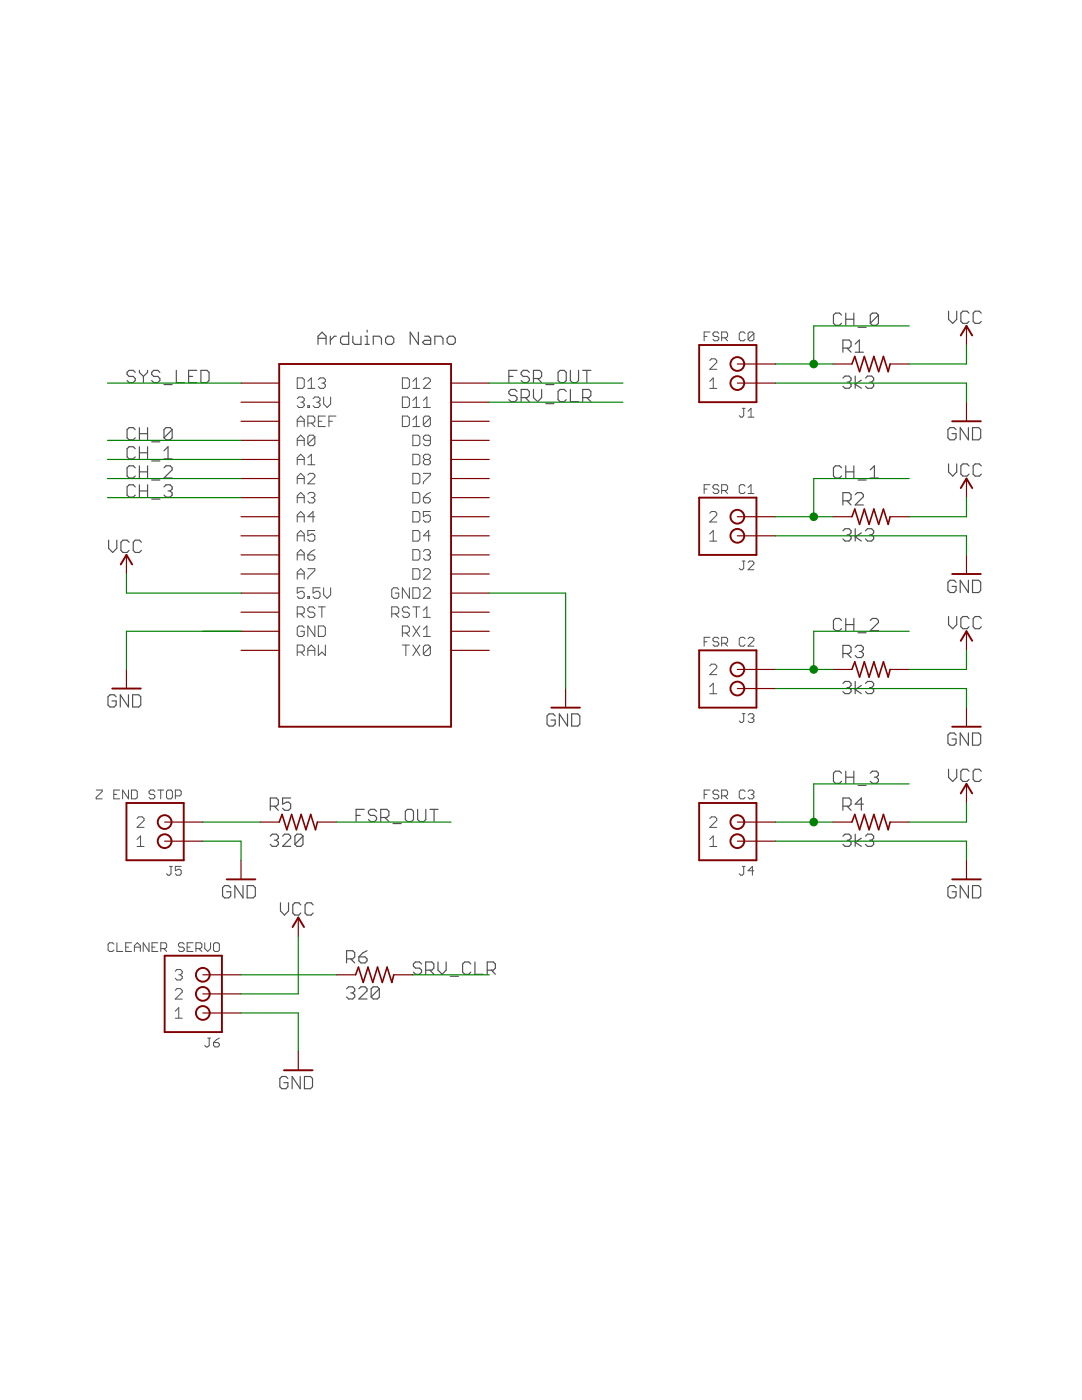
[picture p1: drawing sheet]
<?xml version="1.0" encoding="utf-8"?>
<!DOCTYPE eagle SYSTEM "eagle.dtd">
<!--
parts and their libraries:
SparkFun-PowerSymbols: Licensing: Creative Commons ShareAlike 4.0 International - https://creativecommons.org/licenses/by-sa/4.0
-->
<eagle version="8.2.2">
<drawing>
<settings>
<setting alwaysvectorfont="yes"/>
<setting verticaltext="up"/>
</settings>
<grid distance="0.1" unitdist="inch" unit="inch" style="lines" multiple="1" display="no" altdistance="0.01" altunitdist="inch" altunit="inch"/>
<schematic xreflabel="%F%N/%S.%C%R" xrefpart="/%S.%C%R">
<libraries>
<library name="adafruit">
<symbols>
<symbol name="R-US">
<wire x1="-2.54" y1="0" x2="-2.159" y2="1.016" width="0.2032" layer="94"/>
<wire x1="-2.159" y1="1.016" x2="-1.524" y2="-1.016" width="0.2032" layer="94"/>
<wire x1="-1.524" y1="-1.016" x2="-0.889" y2="1.016" width="0.2032" layer="94"/>
<wire x1="-0.889" y1="1.016" x2="-0.254" y2="-1.016" width="0.2032" layer="94"/>
<wire x1="-0.254" y1="-1.016" x2="0.381" y2="1.016" width="0.2032" layer="94"/>
<wire x1="0.381" y1="1.016" x2="1.016" y2="-1.016" width="0.2032" layer="94"/>
<wire x1="1.016" y1="-1.016" x2="1.651" y2="1.016" width="0.2032" layer="94"/>
<wire x1="1.651" y1="1.016" x2="2.286" y2="-1.016" width="0.2032" layer="94"/>
<wire x1="2.286" y1="-1.016" x2="2.54" y2="0" width="0.2032" layer="94"/>
<text x="-3.81" y="1.4986" size="1.778" layer="95">&gt;NAME</text>
<text x="-3.81" y="-3.302" size="1.778" layer="96">&gt;VALUE</text>
<pin name="2" x="5.08" y="0" visible="off" length="short" direction="pas" swaplevel="1" rot="R180"/>
<pin name="1" x="-5.08" y="0" visible="off" length="short" direction="pas" swaplevel="1"/>
</symbol>
</symbols>
<devicesets>
<deviceset name="R-US_" prefix="R" uservalue="yes">
<gates>
<gate name="G$1" symbol="R-US" x="0" y="0"/>
</gates>
<devices>
<device name="R0402" package="R0402">
<connects>
<connect gate="G$1" pin="1" pad="1"/>
<connect gate="G$1" pin="2" pad="2"/>
</connects>
<technologies>
<technology name=""/>
</technologies>
</device>
<device name="R0603" package="R0603">
<connects>
<connect gate="G$1" pin="1" pad="1"/>
<connect gate="G$1" pin="2" pad="2"/>
</connects>
<technologies>
<technology name=""/>
</technologies>
</device>
<device name="R0805" package="R0805">
<connects>
<connect gate="G$1" pin="1" pad="1"/>
<connect gate="G$1" pin="2" pad="2"/>
</connects>
<technologies>
<technology name=""/>
</technologies>
</device>
<device name="R0805W" package="R0805W">
<connects>
<connect gate="G$1" pin="1" pad="1"/>
<connect gate="G$1" pin="2" pad="2"/>
</connects>
<technologies>
<technology name=""/>
</technologies>
</device>
<device name="R1005" package="R1005">
<connects>
<connect gate="G$1" pin="1" pad="1"/>
<connect gate="G$1" pin="2" pad="2"/>
</connects>
<technologies>
<technology name=""/>
</technologies>
</device>
<device name="R1206" package="R1206">
<connects>
<connect gate="G$1" pin="1" pad="1"/>
<connect gate="G$1" pin="2" pad="2"/>
</connects>
<technologies>
<technology name=""/>
</technologies>
</device>
<device name="R1206W" package="R1206W">
<connects>
<connect gate="G$1" pin="1" pad="1"/>
<connect gate="G$1" pin="2" pad="2"/>
</connects>
<technologies>
<technology name=""/>
</technologies>
</device>
<device name="R1210" package="R1210">
<connects>
<connect gate="G$1" pin="1" pad="1"/>
<connect gate="G$1" pin="2" pad="2"/>
</connects>
<technologies>
<technology name=""/>
</technologies>
</device>
<device name="R1210W" package="R1210W">
<connects>
<connect gate="G$1" pin="1" pad="1"/>
<connect gate="G$1" pin="2" pad="2"/>
</connects>
<technologies>
<technology name=""/>
</technologies>
</device>
<device name="R2010" package="R2010">
<connects>
<connect gate="G$1" pin="1" pad="1"/>
<connect gate="G$1" pin="2" pad="2"/>
</connects>
<technologies>
<technology name=""/>
</technologies>
</device>
<device name="R2010W" package="R2010W">
<connects>
<connect gate="G$1" pin="1" pad="1"/>
<connect gate="G$1" pin="2" pad="2"/>
</connects>
<technologies>
<technology name=""/>
</technologies>
</device>
<device name="R2012" package="R2012">
<connects>
<connect gate="G$1" pin="1" pad="1"/>
<connect gate="G$1" pin="2" pad="2"/>
</connects>
<technologies>
<technology name=""/>
</technologies>
</device>
<device name="R2012W" package="R2012W">
<connects>
<connect gate="G$1" pin="1" pad="1"/>
<connect gate="G$1" pin="2" pad="2"/>
</connects>
<technologies>
<technology name=""/>
</technologies>
</device>
<device name="R2512" package="R2512">
<connects>
<connect gate="G$1" pin="1" pad="1"/>
<connect gate="G$1" pin="2" pad="2"/>
</connects>
<technologies>
<technology name=""/>
</technologies>
</device>
<device name="R2512W" package="R2512W">
<connects>
<connect gate="G$1" pin="1" pad="1"/>
<connect gate="G$1" pin="2" pad="2"/>
</connects>
<technologies>
<technology name=""/>
</technologies>
</device>
<device name="R3216" package="R3216">
<connects>
<connect gate="G$1" pin="1" pad="1"/>
<connect gate="G$1" pin="2" pad="2"/>
</connects>
<technologies>
<technology name=""/>
</technologies>
</device>
<device name="R3216W" package="R3216W">
<connects>
<connect gate="G$1" pin="1" pad="1"/>
<connect gate="G$1" pin="2" pad="2"/>
</connects>
<technologies>
<technology name=""/>
</technologies>
</device>
<device name="R3225" package="R3225">
<connects>
<connect gate="G$1" pin="1" pad="1"/>
<connect gate="G$1" pin="2" pad="2"/>
</connects>
<technologies>
<technology name=""/>
</technologies>
</device>
<device name="R3225W" package="R3225W">
<connects>
<connect gate="G$1" pin="1" pad="1"/>
<connect gate="G$1" pin="2" pad="2"/>
</connects>
<technologies>
<technology name=""/>
</technologies>
</device>
<device name="R5025" package="R5025">
<connects>
<connect gate="G$1" pin="1" pad="1"/>
<connect gate="G$1" pin="2" pad="2"/>
</connects>
<technologies>
<technology name=""/>
</technologies>
</device>
<device name="R5025W" package="R5025W">
<connects>
<connect gate="G$1" pin="1" pad="1"/>
<connect gate="G$1" pin="2" pad="2"/>
</connects>
<technologies>
<technology name=""/>
</technologies>
</device>
<device name="R6332" package="R6332">
<connects>
<connect gate="G$1" pin="1" pad="1"/>
<connect gate="G$1" pin="2" pad="2"/>
</connects>
<technologies>
<technology name=""/>
</technologies>
</device>
<device name="R6332W" package="R6332W">
<connects>
<connect gate="G$1" pin="1" pad="1"/>
<connect gate="G$1" pin="2" pad="2"/>
</connects>
<technologies>
<technology name=""/>
</technologies>
</device>
<device name="M0805" package="M0805">
<connects>
<connect gate="G$1" pin="1" pad="1"/>
<connect gate="G$1" pin="2" pad="2"/>
</connects>
<technologies>
<technology name=""/>
</technologies>
</device>
<device name="M1206" package="M1206">
<connects>
<connect gate="G$1" pin="1" pad="1"/>
<connect gate="G$1" pin="2" pad="2"/>
</connects>
<technologies>
<technology name=""/>
</technologies>
</device>
<device name="M1406" package="M1406">
<connects>
<connect gate="G$1" pin="1" pad="1"/>
<connect gate="G$1" pin="2" pad="2"/>
</connects>
<technologies>
<technology name=""/>
</technologies>
</device>
<device name="M2012" package="M2012">
<connects>
<connect gate="G$1" pin="1" pad="1"/>
<connect gate="G$1" pin="2" pad="2"/>
</connects>
<technologies>
<technology name=""/>
</technologies>
</device>
<device name="M2309" package="M2309">
<connects>
<connect gate="G$1" pin="1" pad="1"/>
<connect gate="G$1" pin="2" pad="2"/>
</connects>
<technologies>
<technology name=""/>
</technologies>
</device>
<device name="M3216" package="M3216">
<connects>
<connect gate="G$1" pin="1" pad="1"/>
<connect gate="G$1" pin="2" pad="2"/>
</connects>
<technologies>
<technology name=""/>
</technologies>
</device>
<device name="M3516" package="M3516">
<connects>
<connect gate="G$1" pin="1" pad="1"/>
<connect gate="G$1" pin="2" pad="2"/>
</connects>
<technologies>
<technology name=""/>
</technologies>
</device>
<device name="M5923" package="M5923">
<connects>
<connect gate="G$1" pin="1" pad="1"/>
<connect gate="G$1" pin="2" pad="2"/>
</connects>
<technologies>
<technology name=""/>
</technologies>
</device>
<device name="0204/5" package="0204/5">
<connects>
<connect gate="G$1" pin="1" pad="1"/>
<connect gate="G$1" pin="2" pad="2"/>
</connects>
<technologies>
<technology name=""/>
</technologies>
</device>
<device name="0204/7" package="0204/7">
<connects>
<connect gate="G$1" pin="1" pad="1"/>
<connect gate="G$1" pin="2" pad="2"/>
</connects>
<technologies>
<technology name=""/>
</technologies>
</device>
<device name="0207/10" package="0207/10">
<connects>
<connect gate="G$1" pin="1" pad="1"/>
<connect gate="G$1" pin="2" pad="2"/>
</connects>
<technologies>
<technology name=""/>
</technologies>
</device>
<device name="0207/12" package="0207/12">
<connects>
<connect gate="G$1" pin="1" pad="1"/>
<connect gate="G$1" pin="2" pad="2"/>
</connects>
<technologies>
<technology name=""/>
</technologies>
</device>
<device name="0207/15" package="0207/15">
<connects>
<connect gate="G$1" pin="1" pad="1"/>
<connect gate="G$1" pin="2" pad="2"/>
</connects>
<technologies>
<technology name=""/>
</technologies>
</device>
<device name="0207/2V" package="0207/2V">
<connects>
<connect gate="G$1" pin="1" pad="1"/>
<connect gate="G$1" pin="2" pad="2"/>
</connects>
<technologies>
<technology name=""/>
</technologies>
</device>
<device name="0207/5V" package="0207/5V">
<connects>
<connect gate="G$1" pin="1" pad="1"/>
<connect gate="G$1" pin="2" pad="2"/>
</connects>
<technologies>
<technology name=""/>
</technologies>
</device>
<device name="0207/7" package="0207/7">
<connects>
<connect gate="G$1" pin="1" pad="1"/>
<connect gate="G$1" pin="2" pad="2"/>
</connects>
<technologies>
<technology name=""/>
</technologies>
</device>
<device name="0309/10" package="0309/10">
<connects>
<connect gate="G$1" pin="1" pad="1"/>
<connect gate="G$1" pin="2" pad="2"/>
</connects>
<technologies>
<technology name=""/>
</technologies>
</device>
<device name="0309/12" package="0309/12">
<connects>
<connect gate="G$1" pin="1" pad="1"/>
<connect gate="G$1" pin="2" pad="2"/>
</connects>
<technologies>
<technology name=""/>
</technologies>
</device>
<device name="0411/12" package="0411/12">
<connects>
<connect gate="G$1" pin="1" pad="1"/>
<connect gate="G$1" pin="2" pad="2"/>
</connects>
<technologies>
<technology name=""/>
</technologies>
</device>
<device name="0411/15" package="0411/15">
<connects>
<connect gate="G$1" pin="1" pad="1"/>
<connect gate="G$1" pin="2" pad="2"/>
</connects>
<technologies>
<technology name=""/>
</technologies>
</device>
<device name="0411/3V" package="0411V">
<connects>
<connect gate="G$1" pin="1" pad="1"/>
<connect gate="G$1" pin="2" pad="2"/>
</connects>
<technologies>
<technology name=""/>
</technologies>
</device>
<device name="0414/15" package="0414/15">
<connects>
<connect gate="G$1" pin="1" pad="1"/>
<connect gate="G$1" pin="2" pad="2"/>
</connects>
<technologies>
<technology name=""/>
</technologies>
</device>
<device name="0414/5V" package="0414V">
<connects>
<connect gate="G$1" pin="1" pad="1"/>
<connect gate="G$1" pin="2" pad="2"/>
</connects>
<technologies>
<technology name=""/>
</technologies>
</device>
<device name="0617/17" package="0617/17">
<connects>
<connect gate="G$1" pin="1" pad="1"/>
<connect gate="G$1" pin="2" pad="2"/>
</connects>
<technologies>
<technology name=""/>
</technologies>
</device>
<device name="0617/22" package="0617/22">
<connects>
<connect gate="G$1" pin="1" pad="1"/>
<connect gate="G$1" pin="2" pad="2"/>
</connects>
<technologies>
<technology name=""/>
</technologies>
</device>
<device name="0617/5V" package="0617V">
<connects>
<connect gate="G$1" pin="1" pad="1"/>
<connect gate="G$1" pin="2" pad="2"/>
</connects>
<technologies>
<technology name=""/>
</technologies>
</device>
<device name="0922/22" package="0922/22">
<connects>
<connect gate="G$1" pin="1" pad="1"/>
<connect gate="G$1" pin="2" pad="2"/>
</connects>
<technologies>
<technology name=""/>
</technologies>
</device>
<device name="0613/5V" package="P0613V">
<connects>
<connect gate="G$1" pin="1" pad="1"/>
<connect gate="G$1" pin="2" pad="2"/>
</connects>
<technologies>
<technology name=""/>
</technologies>
</device>
<device name="0613/15" package="P0613/15">
<connects>
<connect gate="G$1" pin="1" pad="1"/>
<connect gate="G$1" pin="2" pad="2"/>
</connects>
<technologies>
<technology name=""/>
</technologies>
</device>
<device name="0817/22" package="P0817/22">
<connects>
<connect gate="G$1" pin="1" pad="1"/>
<connect gate="G$1" pin="2" pad="2"/>
</connects>
<technologies>
<technology name=""/>
</technologies>
</device>
<device name="0817/7V" package="P0817V">
<connects>
<connect gate="G$1" pin="1" pad="1"/>
<connect gate="G$1" pin="2" pad="2"/>
</connects>
<technologies>
<technology name=""/>
</technologies>
</device>
<device name="V234/12" package="V234/12">
<connects>
<connect gate="G$1" pin="1" pad="1"/>
<connect gate="G$1" pin="2" pad="2"/>
</connects>
<technologies>
<technology name=""/>
</technologies>
</device>
<device name="V235/17" package="V235/17">
<connects>
<connect gate="G$1" pin="1" pad="1"/>
<connect gate="G$1" pin="2" pad="2"/>
</connects>
<technologies>
<technology name=""/>
</technologies>
</device>
<device name="V526-0" package="V526-0">
<connects>
<connect gate="G$1" pin="1" pad="1"/>
<connect gate="G$1" pin="2" pad="2"/>
</connects>
<technologies>
<technology name=""/>
</technologies>
</device>
<device name="MELF0102AX" package="MINI_MELF-0102AX">
<connects>
<connect gate="G$1" pin="1" pad="1"/>
<connect gate="G$1" pin="2" pad="2"/>
</connects>
<technologies>
<technology name=""/>
</technologies>
</device>
<device name="0922V" package="0922V">
<connects>
<connect gate="G$1" pin="1" pad="1"/>
<connect gate="G$1" pin="2" pad="2"/>
</connects>
<technologies>
<technology name=""/>
</technologies>
</device>
<device name="MELF0102R" package="MINI_MELF-0102R">
<connects>
<connect gate="G$1" pin="1" pad="1"/>
<connect gate="G$1" pin="2" pad="2"/>
</connects>
<technologies>
<technology name=""/>
</technologies>
</device>
<device name="MELF0102W" package="MINI_MELF-0102W">
<connects>
<connect gate="G$1" pin="1" pad="1"/>
<connect gate="G$1" pin="2" pad="2"/>
</connects>
<technologies>
<technology name=""/>
</technologies>
</device>
<device name="MELF0204R" package="MINI_MELF-0204R">
<connects>
<connect gate="G$1" pin="1" pad="1"/>
<connect gate="G$1" pin="2" pad="2"/>
</connects>
<technologies>
<technology name=""/>
</technologies>
</device>
<device name="MELF0204W" package="MINI_MELF-0204W">
<connects>
<connect gate="G$1" pin="1" pad="1"/>
<connect gate="G$1" pin="2" pad="2"/>
</connects>
<technologies>
<technology name=""/>
</technologies>
</device>
<device name="MELF0207R" package="MINI_MELF-0207R">
<connects>
<connect gate="G$1" pin="1" pad="1"/>
<connect gate="G$1" pin="2" pad="2"/>
</connects>
<technologies>
<technology name=""/>
</technologies>
</device>
<device name="MELF0207W" package="MINI_MELF-0207W">
<connects>
<connect gate="G$1" pin="1" pad="1"/>
<connect gate="G$1" pin="2" pad="2"/>
</connects>
<technologies>
<technology name=""/>
</technologies>
</device>
<device name="RDH/15" package="RDH/15">
<connects>
<connect gate="G$1" pin="1" pad="1"/>
<connect gate="G$1" pin="2" pad="2"/>
</connects>
<technologies>
<technology name=""/>
</technologies>
</device>
<device name="0204/2V" package="0204V">
<connects>
<connect gate="G$1" pin="1" pad="1"/>
<connect gate="G$1" pin="2" pad="2"/>
</connects>
<technologies>
<technology name=""/>
</technologies>
</device>
<device name="0309/V" package="0309V">
<connects>
<connect gate="G$1" pin="1" pad="1"/>
<connect gate="G$1" pin="2" pad="2"/>
</connects>
<technologies>
<technology name=""/>
</technologies>
</device>
<device name="FLIPFLOP" package="0805-THM">
<connects>
<connect gate="G$1" pin="1" pad="1"/>
<connect gate="G$1" pin="2" pad="2"/>
</connects>
<technologies>
<technology name=""/>
</technologies>
</device>
<device name="FLIPFLOP7" package="0805-THM-7">
<connects>
<connect gate="G$1" pin="1" pad="1"/>
<connect gate="G$1" pin="2" pad="2"/>
</connects>
<technologies>
<technology name=""/>
</technologies>
</device>
<device name="0207/9" package="0207/9">
<connects>
<connect gate="G$1" pin="1" pad="1"/>
<connect gate="G$1" pin="2" pad="2"/>
</connects>
<technologies>
<technology name=""/>
</technologies>
</device>
</devices>
</deviceset>
</devicesets>
</library>
<library name="supply1">
<symbols>
<symbol name="GND">
<wire x1="-1.905" y1="0" x2="1.905" y2="0" width="0.254" layer="94"/>
<text x="-2.54" y="-2.54" size="1.778" layer="96">&gt;VALUE</text>
<pin name="GND" x="0" y="2.54" visible="off" length="short" direction="sup" rot="R270"/>
</symbol>
</symbols>
<devicesets>
<deviceset name="GND" prefix="GND">
<gates>
<gate name="1" symbol="GND" x="0" y="0"/>
</gates>
<devices>
<device name="">
<technologies>
<technology name=""/>
</technologies>
</device>
</devices>
</deviceset>
</devicesets>
</library>
<library name="SparkFun-PowerSymbols">
<symbols>
<symbol name="VCC">
<wire x1="0.762" y1="1.27" x2="0" y2="2.54" width="0.254" layer="94"/>
<wire x1="0" y1="2.54" x2="-0.762" y2="1.27" width="0.254" layer="94"/>
<pin name="VCC" x="0" y="0" visible="off" length="short" direction="sup" rot="R90"/>
<text x="0" y="2.794" size="1.778" layer="96" align="bottom-center">&gt;VALUE</text>
</symbol>
</symbols>
<devicesets>
<deviceset name="VCC" prefix="SUPPLY">
<gates>
<gate name="G$1" symbol="VCC" x="0" y="0"/>
</gates>
<devices>
<device name="">
<technologies>
<technology name=""/>
</technologies>
</device>
</devices>
</deviceset>
</devicesets>
</library>
<library name="Arduino-clone">
<symbols>
<symbol name="NANO">
<pin name="3.3V" x="-22.86" y="12.7" visible="pin" length="middle"/>
<pin name="AREF" x="-22.86" y="10.16" visible="pin" length="middle"/>
<pin name="ICSP1" x="-10.16" y="-27.94" visible="off" length="point" rot="R270"/>
<pin name="ICSP2" x="-10.16" y="-25.4" visible="off" length="point" rot="R270"/>
<pin name="ICSP3" x="-7.62" y="-27.94" visible="off" length="point" rot="R270"/>
<pin name="ICSP4" x="-7.62" y="-25.4" visible="off" length="point" rot="R270"/>
<pin name="TX0" x="10.16" y="-20.32" visible="pin" length="middle" rot="R180"/>
<pin name="RX1" x="10.16" y="-17.78" visible="pin" length="middle" rot="R180"/>
<pin name="RST1" x="10.16" y="-15.24" visible="pin" length="middle" rot="R180"/>
<pin name="GND2" x="10.16" y="-12.7" visible="pin" length="middle" rot="R180"/>
<pin name="D2" x="10.16" y="-10.16" visible="pin" length="middle" rot="R180"/>
<pin name="D3" x="10.16" y="-7.62" visible="pin" length="middle" rot="R180"/>
<pin name="D4" x="10.16" y="-5.08" visible="pin" length="middle" rot="R180"/>
<pin name="D5" x="10.16" y="-2.54" visible="pin" length="middle" rot="R180"/>
<pin name="D6" x="10.16" y="0" visible="pin" length="middle" rot="R180"/>
<pin name="D7" x="10.16" y="2.54" visible="pin" length="middle" rot="R180"/>
<pin name="D8" x="10.16" y="5.08" visible="pin" length="middle" rot="R180"/>
<pin name="D9" x="10.16" y="7.62" visible="pin" length="middle" rot="R180"/>
<pin name="RAW" x="-22.86" y="-20.32" visible="pin" length="middle"/>
<pin name="GND" x="-22.86" y="-17.78" visible="pin" length="middle"/>
<pin name="RST" x="-22.86" y="-15.24" visible="pin" length="middle"/>
<pin name="5.5V" x="-22.86" y="-12.7" visible="pin" length="middle"/>
<pin name="A3" x="-22.86" y="0" visible="pin" length="middle"/>
<pin name="A2" x="-22.86" y="2.54" visible="pin" length="middle"/>
<pin name="A1" x="-22.86" y="5.08" visible="pin" length="middle"/>
<pin name="A0" x="-22.86" y="7.62" visible="pin" length="middle"/>
<pin name="D13" x="-22.86" y="15.24" visible="pin" length="middle"/>
<pin name="D12" x="10.16" y="15.24" visible="pin" length="middle" rot="R180"/>
<pin name="D11" x="10.16" y="12.7" visible="pin" length="middle" rot="R180"/>
<pin name="D10" x="10.16" y="10.16" visible="pin" length="middle" rot="R180"/>
<pin name="A7" x="-22.86" y="-10.16" visible="pin" length="middle"/>
<pin name="A6" x="-22.86" y="-7.62" visible="pin" length="middle"/>
<pin name="A5" x="-22.86" y="-5.08" visible="pin" length="middle"/>
<pin name="A4" x="-22.86" y="-2.54" visible="pin" length="middle"/>
<pin name="ICSP5" x="-5.08" y="-27.94" visible="off" length="point" rot="R270"/>
<pin name="ICSP6" x="-5.08" y="-25.4" visible="off" length="point" rot="R270"/>
<wire x1="-17.78" y1="17.78" x2="-17.78" y2="-30.48" width="0.254" layer="94"/>
<wire x1="-17.78" y1="-30.48" x2="5.08" y2="-30.48" width="0.254" layer="94"/>
<wire x1="5.08" y1="-30.48" x2="5.08" y2="17.78" width="0.254" layer="94"/>
<wire x1="5.08" y1="17.78" x2="-17.78" y2="17.78" width="0.254" layer="94"/>
<text x="-12.7" y="20.32" size="1.778" layer="95">Arduino Nano</text>
</symbol>
</symbols>
<devicesets>
<deviceset name="NANO">
<gates>
<gate name="G$1" symbol="NANO" x="7.62" y="2.54"/>
</gates>
<devices>
<device name="" package="NANO">
<connects>
<connect gate="G$1" pin="3.3V" pad="3.3V"/>
<connect gate="G$1" pin="5.5V" pad="5V"/>
<connect gate="G$1" pin="A0" pad="A0"/>
<connect gate="G$1" pin="A1" pad="A1"/>
<connect gate="G$1" pin="A2" pad="A2"/>
<connect gate="G$1" pin="A3" pad="A3"/>
<connect gate="G$1" pin="A4" pad="A4"/>
<connect gate="G$1" pin="A5" pad="A5"/>
<connect gate="G$1" pin="A6" pad="A6"/>
<connect gate="G$1" pin="A7" pad="A7"/>
<connect gate="G$1" pin="AREF" pad="AREF"/>
<connect gate="G$1" pin="D10" pad="D10"/>
<connect gate="G$1" pin="D11" pad="D11"/>
<connect gate="G$1" pin="D12" pad="D12"/>
<connect gate="G$1" pin="D13" pad="D13"/>
<connect gate="G$1" pin="D2" pad="D2"/>
<connect gate="G$1" pin="D3" pad="D3"/>
<connect gate="G$1" pin="D4" pad="D4"/>
<connect gate="G$1" pin="D5" pad="D5"/>
<connect gate="G$1" pin="D6" pad="D6"/>
<connect gate="G$1" pin="D7" pad="D7"/>
<connect gate="G$1" pin="D8" pad="D8"/>
<connect gate="G$1" pin="D9" pad="D9"/>
<connect gate="G$1" pin="GND" pad="GND"/>
<connect gate="G$1" pin="GND2" pad="GND1"/>
<connect gate="G$1" pin="ICSP1" pad="ICSP1"/>
<connect gate="G$1" pin="ICSP2" pad="ICSP2"/>
<connect gate="G$1" pin="ICSP3" pad="ICSP3"/>
<connect gate="G$1" pin="ICSP4" pad="ICSP4"/>
<connect gate="G$1" pin="ICSP5" pad="ICSP5"/>
<connect gate="G$1" pin="ICSP6" pad="ICSP6"/>
<connect gate="G$1" pin="RAW" pad="RAW"/>
<connect gate="G$1" pin="RST" pad="RST"/>
<connect gate="G$1" pin="RST1" pad="RST1"/>
<connect gate="G$1" pin="RX1" pad="RX1"/>
<connect gate="G$1" pin="TX0" pad="TX0"/>
</connects>
<technologies>
<technology name=""/>
</technologies>
</device>
</devices>
</deviceset>
</devicesets>
</library>
<library name="SRG">
<symbols>
<symbol name="JST_PHR-2">
<pin name="1" x="-7.62" y="2.54" visible="pin" length="middle"/>
<pin name="2" x="-7.62" y="0" visible="pin" length="middle"/>
<text x="-5.08" y="5.842" size="1.27" layer="95" font="vector">&gt;NAME</text>
<text x="-5.08" y="-4.318" size="1.27" layer="96" font="vector">&gt;VALUE</text>
<wire x1="-5.08" y1="5.08" x2="2.54" y2="5.08" width="0.254" layer="94"/>
<wire x1="2.54" y1="5.08" x2="2.54" y2="-2.54" width="0.254" layer="94"/>
<wire x1="2.54" y1="-2.54" x2="-5.08" y2="-2.54" width="0.254" layer="94"/>
<wire x1="-5.08" y1="-2.54" x2="-5.08" y2="5.08" width="0.254" layer="94"/>
<circle x="-2.54" y="2.54" radius="0.915809375" width="0.254" layer="94"/>
<circle x="-2.54" y="0" radius="0.915809375" width="0.254" layer="94"/>
</symbol>
<symbol name="JST_PHR-3">
<pin name="1" x="-5.08" y="2.54" visible="pin" length="middle"/>
<pin name="2" x="-5.08" y="0" visible="pin" length="middle"/>
<pin name="3" x="-5.08" y="-2.54" visible="pin" length="middle"/>
<text x="-2.54" y="5.842" size="1.27" layer="95">&gt;NAME</text>
<text x="-2.54" y="-6.858" size="1.27" layer="96">&gt;VALUE</text>
<wire x1="-2.54" y1="5.08" x2="5.08" y2="5.08" width="0.254" layer="94"/>
<wire x1="5.08" y1="5.08" x2="5.08" y2="-5.08" width="0.254" layer="94"/>
<wire x1="5.08" y1="-5.08" x2="-2.54" y2="-5.08" width="0.254" layer="94"/>
<wire x1="-2.54" y1="-5.08" x2="-2.54" y2="5.08" width="0.254" layer="94"/>
<circle x="0" y="2.54" radius="0.915809375" width="0.254" layer="94"/>
<circle x="0" y="0" radius="0.915809375" width="0.254" layer="94"/>
<circle x="0" y="-2.54" radius="0.915809375" width="0.254" layer="94"/>
</symbol>
</symbols>
<devicesets>
<deviceset name="JST-PH_2-PIN_HEADER">
<gates>
<gate name="G$1" symbol="JST_PHR-2" x="0" y="-1.27"/>
</gates>
<devices>
<device name="" package="JST_B2B-PH_HEADER">
<connects>
<connect gate="G$1" pin="1" pad="P1"/>
<connect gate="G$1" pin="2" pad="P2"/>
</connects>
<technologies>
<technology name=""/>
</technologies>
</device>
</devices>
</deviceset>
<deviceset name="JST-PH_3-PIN_HEADER">
<gates>
<gate name="G$1" symbol="JST_PHR-3" x="-2.54" y="0"/>
</gates>
<devices>
<device name="" package="JST_B3B-PH_HEADER">
<connects>
<connect gate="G$1" pin="1" pad="P1"/>
<connect gate="G$1" pin="2" pad="P2"/>
<connect gate="G$1" pin="3" pad="P3"/>
</connects>
<technologies>
<technology name=""/>
</technologies>
</device>
</devices>
</deviceset>
</devicesets>
</library>
</libraries>
<attributes>
</attributes>
<variantdefs>
</variantdefs>
<classes>
<class number="0" name="default" width="0" drill="0">
</class>
</classes>
<parts>
<part name="R1" library="adafruit" deviceset="R-US_" device="0204/5" value="3k3"/>
<part name="J1" library="SRG" deviceset="JST-PH_2-PIN_HEADER" device="" value="FSR C0"/>
<part name="SUPPLY1" library="SparkFun-PowerSymbols" deviceset="VCC" device=""/>
<part name="R2" library="adafruit" deviceset="R-US_" device="0204/5" value="3k3"/>
<part name="J2" library="SRG" deviceset="JST-PH_2-PIN_HEADER" device="" value="FSR C1"/>
<part name="SUPPLY2" library="SparkFun-PowerSymbols" deviceset="VCC" device=""/>
<part name="R3" library="adafruit" deviceset="R-US_" device="0204/5" value="3k3"/>
<part name="J3" library="SRG" deviceset="JST-PH_2-PIN_HEADER" device="" value="FSR C2"/>
<part name="SUPPLY3" library="SparkFun-PowerSymbols" deviceset="VCC" device=""/>
<part name="R4" library="adafruit" deviceset="R-US_" device="0204/5" value="3k3"/>
<part name="J4" library="SRG" deviceset="JST-PH_2-PIN_HEADER" device="" value="FSR C3"/>
<part name="SUPPLY4" library="SparkFun-PowerSymbols" deviceset="VCC" device=""/>
<part name="GND5" library="supply1" deviceset="GND" device=""/>
<part name="J5" library="SRG" deviceset="JST-PH_2-PIN_HEADER" device="" value="Z END STOP"/>
<part name="GND11" library="supply1" deviceset="GND" device=""/>
<part name="U$1" library="Arduino-clone" deviceset="NANO" device=""/>
<part name="GND14" library="supply1" deviceset="GND" device=""/>
<part name="SUPPLY5" library="SparkFun-PowerSymbols" deviceset="VCC" device=""/>
<part name="GND1" library="supply1" deviceset="GND" device=""/>
<part name="GND2" library="supply1" deviceset="GND" device=""/>
<part name="GND3" library="supply1" deviceset="GND" device=""/>
<part name="R5" library="adafruit" deviceset="R-US_" device="0204/5" value="320"/>
<part name="J6" library="SRG" deviceset="JST-PH_3-PIN_HEADER" device="" value="CLEANER SERVO"/>
<part name="GND4" library="supply1" deviceset="GND" device=""/>
<part name="SUPPLY6" library="SparkFun-PowerSymbols" deviceset="VCC" device=""/>
<part name="R6" library="adafruit" deviceset="R-US_" device="0204/5" value="320"/>
<part name="GND6" library="supply1" deviceset="GND" device=""/>
</parts>
<sheets>
<sheet>
<plain>
</plain>
<instances>
<instance part="R1" gate="G$1" x="134.62" y="25.4"/>
<instance part="J1" gate="G$1" x="114.3" y="25.4" rot="R180"/>
<instance part="SUPPLY1" gate="G$1" x="147.32" y="27.94"/>
<instance part="R2" gate="G$1" x="134.62" y="5.08"/>
<instance part="J2" gate="G$1" x="114.3" y="5.08" rot="R180"/>
<instance part="SUPPLY2" gate="G$1" x="147.32" y="7.62"/>
<instance part="R3" gate="G$1" x="134.62" y="-15.24"/>
<instance part="J3" gate="G$1" x="114.3" y="-15.24" rot="R180"/>
<instance part="SUPPLY3" gate="G$1" x="147.32" y="-12.7"/>
<instance part="R4" gate="G$1" x="134.62" y="-35.56"/>
<instance part="J4" gate="G$1" x="114.3" y="-35.56" rot="R180"/>
<instance part="SUPPLY4" gate="G$1" x="147.32" y="-33.02"/>
<instance part="GND5" gate="1" x="35.56" y="-17.78"/>
<instance part="J5" gate="G$1" x="38.1" y="-35.56" rot="R180"/>
<instance part="GND11" gate="1" x="50.8" y="-43.18"/>
<instance part="U$1" gate="G$1" x="73.66" y="7.62"/>
<instance part="GND14" gate="1" x="147.32" y="17.78"/>
<instance part="SUPPLY5" gate="G$1" x="35.56" y="-2.54"/>
<instance part="GND1" gate="1" x="147.32" y="-2.54"/>
<instance part="GND2" gate="1" x="147.32" y="-22.86"/>
<instance part="GND3" gate="1" x="147.32" y="-43.18"/>
<instance part="R5" gate="G$1" x="58.42" y="-35.56"/>
<instance part="J6" gate="G$1" x="45.72" y="-58.42" rot="R180"/>
<instance part="GND4" gate="1" x="58.42" y="-68.58"/>
<instance part="SUPPLY6" gate="G$1" x="58.42" y="-50.8"/>
<instance part="R6" gate="G$1" x="68.58" y="-55.88"/>
<instance part="GND6" gate="1" x="93.98" y="-20.32"/>
</instances>
<busses>
</busses>
<nets>
<net name="SRV_CLR" class="0">
<segment>
<label x="86.36" y="20.32" size="1.778" layer="95"/>
<wire x1="83.82" y1="20.32" x2="101.6" y2="20.32" width="0.1524" layer="91"/>
<pinref part="U$1" gate="G$1" pin="D11"/>
</segment>
<segment>
<pinref part="R6" gate="G$1" pin="2"/>
<wire x1="73.66" y1="-55.88" x2="83.82" y2="-55.88" width="0.1524" layer="91"/>
<label x="73.66" y="-55.88" size="1.778" layer="95"/>
</segment>
</net>
<net name="GND" class="0">
<segment>
<pinref part="J5" gate="G$1" pin="1"/>
<wire x1="45.72" y1="-38.1" x2="50.8" y2="-38.1" width="0.1524" layer="91"/>
<pinref part="GND11" gate="1" pin="GND"/>
<wire x1="50.8" y1="-38.1" x2="50.8" y2="-40.64" width="0.1524" layer="91"/>
</segment>
<segment>
<pinref part="GND5" gate="1" pin="GND"/>
<wire x1="35.56" y1="-15.24" x2="35.56" y2="-10.16" width="0.1524" layer="91"/>
<pinref part="U$1" gate="G$1" pin="GND"/>
<wire x1="50.8" y1="-10.16" x2="45.72" y2="-10.16" width="0.1524" layer="91"/>
<wire x1="35.56" y1="-10.16" x2="50.8" y2="-10.16" width="0.1524" layer="91"/>
</segment>
<segment>
<pinref part="J1" gate="G$1" pin="1"/>
<wire x1="121.92" y1="22.86" x2="147.32" y2="22.86" width="0.1524" layer="91"/>
<pinref part="GND14" gate="1" pin="GND"/>
<wire x1="147.32" y1="22.86" x2="147.32" y2="20.32" width="0.1524" layer="91"/>
</segment>
<segment>
<pinref part="J2" gate="G$1" pin="1"/>
<pinref part="GND1" gate="1" pin="GND"/>
<wire x1="121.92" y1="2.54" x2="147.32" y2="2.54" width="0.1524" layer="91"/>
<wire x1="147.32" y1="2.54" x2="147.32" y2="0" width="0.1524" layer="91"/>
</segment>
<segment>
<pinref part="J3" gate="G$1" pin="1"/>
<wire x1="121.92" y1="-17.78" x2="147.32" y2="-17.78" width="0.1524" layer="91"/>
<pinref part="GND2" gate="1" pin="GND"/>
<wire x1="147.32" y1="-17.78" x2="147.32" y2="-20.32" width="0.1524" layer="91"/>
</segment>
<segment>
<pinref part="J4" gate="G$1" pin="1"/>
<pinref part="GND3" gate="1" pin="GND"/>
<wire x1="121.92" y1="-38.1" x2="147.32" y2="-38.1" width="0.1524" layer="91"/>
<wire x1="147.32" y1="-38.1" x2="147.32" y2="-40.64" width="0.1524" layer="91"/>
</segment>
<segment>
<pinref part="J6" gate="G$1" pin="1"/>
<wire x1="50.8" y1="-60.96" x2="58.42" y2="-60.96" width="0.1524" layer="91"/>
<pinref part="GND4" gate="1" pin="GND"/>
<wire x1="58.42" y1="-60.96" x2="58.42" y2="-66.04" width="0.1524" layer="91"/>
</segment>
<segment>
<pinref part="U$1" gate="G$1" pin="GND2"/>
<wire x1="83.82" y1="-5.08" x2="93.98" y2="-5.08" width="0.1524" layer="91"/>
<pinref part="GND6" gate="1" pin="GND"/>
<wire x1="93.98" y1="-5.08" x2="93.98" y2="-17.78" width="0.1524" layer="91"/>
</segment>
</net>
<net name="CH_0" class="0">
<segment>
<wire x1="33.02" y1="15.24" x2="50.8" y2="15.24" width="0.1524" layer="91"/>
<label x="35.56" y="15.24" size="1.778" layer="95"/>
<pinref part="U$1" gate="G$1" pin="A0"/>
</segment>
<segment>
<pinref part="J1" gate="G$1" pin="2"/>
<pinref part="R1" gate="G$1" pin="1"/>
<wire x1="121.92" y1="25.4" x2="127" y2="25.4" width="0.1524" layer="91"/>
<wire x1="127" y1="25.4" x2="129.54" y2="25.4" width="0.1524" layer="91"/>
<wire x1="127" y1="25.4" x2="127" y2="30.48" width="0.1524" layer="91"/>
<junction x="127" y="25.4"/>
<wire x1="127" y1="30.48" x2="139.7" y2="30.48" width="0.1524" layer="91"/>
<label x="129.54" y="30.48" size="1.778" layer="95"/>
</segment>
</net>
<net name="CH_1" class="0">
<segment>
<wire x1="33.02" y1="12.7" x2="50.8" y2="12.7" width="0.1524" layer="91"/>
<label x="35.56" y="12.7" size="1.778" layer="95"/>
<pinref part="U$1" gate="G$1" pin="A1"/>
</segment>
<segment>
<pinref part="J2" gate="G$1" pin="2"/>
<pinref part="R2" gate="G$1" pin="1"/>
<wire x1="121.92" y1="5.08" x2="127" y2="5.08" width="0.1524" layer="91"/>
<wire x1="127" y1="5.08" x2="129.54" y2="5.08" width="0.1524" layer="91"/>
<wire x1="127" y1="5.08" x2="127" y2="10.16" width="0.1524" layer="91"/>
<junction x="127" y="5.08"/>
<wire x1="127" y1="10.16" x2="139.7" y2="10.16" width="0.1524" layer="91"/>
<label x="129.54" y="10.16" size="1.778" layer="95"/>
</segment>
</net>
<net name="CH_2" class="0">
<segment>
<wire x1="33.02" y1="10.16" x2="50.8" y2="10.16" width="0.1524" layer="91"/>
<label x="35.56" y="10.16" size="1.778" layer="95"/>
<pinref part="U$1" gate="G$1" pin="A2"/>
</segment>
<segment>
<pinref part="J3" gate="G$1" pin="2"/>
<pinref part="R3" gate="G$1" pin="1"/>
<wire x1="121.92" y1="-15.24" x2="127" y2="-15.24" width="0.1524" layer="91"/>
<wire x1="127" y1="-15.24" x2="129.54" y2="-15.24" width="0.1524" layer="91"/>
<wire x1="127" y1="-15.24" x2="127" y2="-10.16" width="0.1524" layer="91"/>
<junction x="127" y="-15.24"/>
<wire x1="127" y1="-10.16" x2="139.7" y2="-10.16" width="0.1524" layer="91"/>
<label x="129.54" y="-10.16" size="1.778" layer="95"/>
</segment>
</net>
<net name="CH_3" class="0">
<segment>
<wire x1="33.02" y1="7.62" x2="50.8" y2="7.62" width="0.1524" layer="91"/>
<label x="35.56" y="7.62" size="1.778" layer="95"/>
<pinref part="U$1" gate="G$1" pin="A3"/>
</segment>
<segment>
<pinref part="J4" gate="G$1" pin="2"/>
<pinref part="R4" gate="G$1" pin="1"/>
<wire x1="121.92" y1="-35.56" x2="127" y2="-35.56" width="0.1524" layer="91"/>
<wire x1="127" y1="-35.56" x2="129.54" y2="-35.56" width="0.1524" layer="91"/>
<wire x1="127" y1="-35.56" x2="127" y2="-30.48" width="0.1524" layer="91"/>
<junction x="127" y="-35.56"/>
<wire x1="127" y1="-30.48" x2="139.7" y2="-30.48" width="0.1524" layer="91"/>
<label x="129.54" y="-30.48" size="1.778" layer="95"/>
</segment>
</net>
<net name="SYS_LED" class="0">
<segment>
<pinref part="U$1" gate="G$1" pin="D13"/>
<wire x1="50.8" y1="22.86" x2="33.02" y2="22.86" width="0.1524" layer="91"/>
<label x="35.56" y="22.86" size="1.778" layer="95"/>
</segment>
</net>
<net name="VCC" class="0">
<segment>
<pinref part="U$1" gate="G$1" pin="5.5V"/>
<wire x1="50.8" y1="-5.08" x2="35.56" y2="-5.08" width="0.1524" layer="91"/>
<pinref part="SUPPLY5" gate="G$1" pin="VCC"/>
<wire x1="35.56" y1="-5.08" x2="35.56" y2="-2.54" width="0.1524" layer="91"/>
</segment>
<segment>
<pinref part="R1" gate="G$1" pin="2"/>
<pinref part="SUPPLY1" gate="G$1" pin="VCC"/>
<wire x1="139.7" y1="25.4" x2="147.32" y2="25.4" width="0.1524" layer="91"/>
<wire x1="147.32" y1="25.4" x2="147.32" y2="27.94" width="0.1524" layer="91"/>
</segment>
<segment>
<pinref part="R2" gate="G$1" pin="2"/>
<pinref part="SUPPLY2" gate="G$1" pin="VCC"/>
<wire x1="139.7" y1="5.08" x2="147.32" y2="5.08" width="0.1524" layer="91"/>
<wire x1="147.32" y1="5.08" x2="147.32" y2="7.62" width="0.1524" layer="91"/>
</segment>
<segment>
<pinref part="R3" gate="G$1" pin="2"/>
<pinref part="SUPPLY3" gate="G$1" pin="VCC"/>
<wire x1="139.7" y1="-15.24" x2="147.32" y2="-15.24" width="0.1524" layer="91"/>
<wire x1="147.32" y1="-15.24" x2="147.32" y2="-12.7" width="0.1524" layer="91"/>
</segment>
<segment>
<pinref part="R4" gate="G$1" pin="2"/>
<pinref part="SUPPLY4" gate="G$1" pin="VCC"/>
<wire x1="139.7" y1="-35.56" x2="147.32" y2="-35.56" width="0.1524" layer="91"/>
<wire x1="147.32" y1="-35.56" x2="147.32" y2="-33.02" width="0.1524" layer="91"/>
</segment>
<segment>
<pinref part="J6" gate="G$1" pin="2"/>
<wire x1="50.8" y1="-58.42" x2="58.42" y2="-58.42" width="0.1524" layer="91"/>
<pinref part="SUPPLY6" gate="G$1" pin="VCC"/>
<wire x1="58.42" y1="-58.42" x2="58.42" y2="-50.8" width="0.1524" layer="91"/>
</segment>
</net>
<net name="N$5" class="0">
<segment>
<pinref part="J5" gate="G$1" pin="2"/>
<pinref part="R5" gate="G$1" pin="1"/>
<wire x1="45.72" y1="-35.56" x2="53.34" y2="-35.56" width="0.1524" layer="91"/>
</segment>
</net>
<net name="FSR_OUT" class="0">
<segment>
<label x="86.36" y="22.86" size="1.778" layer="95"/>
<wire x1="83.82" y1="22.86" x2="101.6" y2="22.86" width="0.1524" layer="91"/>
<pinref part="U$1" gate="G$1" pin="D12"/>
</segment>
<segment>
<pinref part="R5" gate="G$1" pin="2"/>
<wire x1="63.5" y1="-35.56" x2="78.74" y2="-35.56" width="0.1524" layer="91"/>
<label x="66.04" y="-35.56" size="1.778" layer="95"/>
</segment>
</net>
<net name="N$1" class="0">
<segment>
<pinref part="J6" gate="G$1" pin="3"/>
<pinref part="R6" gate="G$1" pin="1"/>
<wire x1="50.8" y1="-55.88" x2="63.5" y2="-55.88" width="0.1524" layer="91"/>
</segment>
</net>
</nets>
</sheet>
</sheets>
</schematic>
</drawing>
<compatibility>
<note version="8.2" severity="warning">
Since Version 8.2, Eagle supports online libraries. The ids
of those online libraries will not be understood (or retained)
with this version.
</note>
</compatibility>
</eagle>
